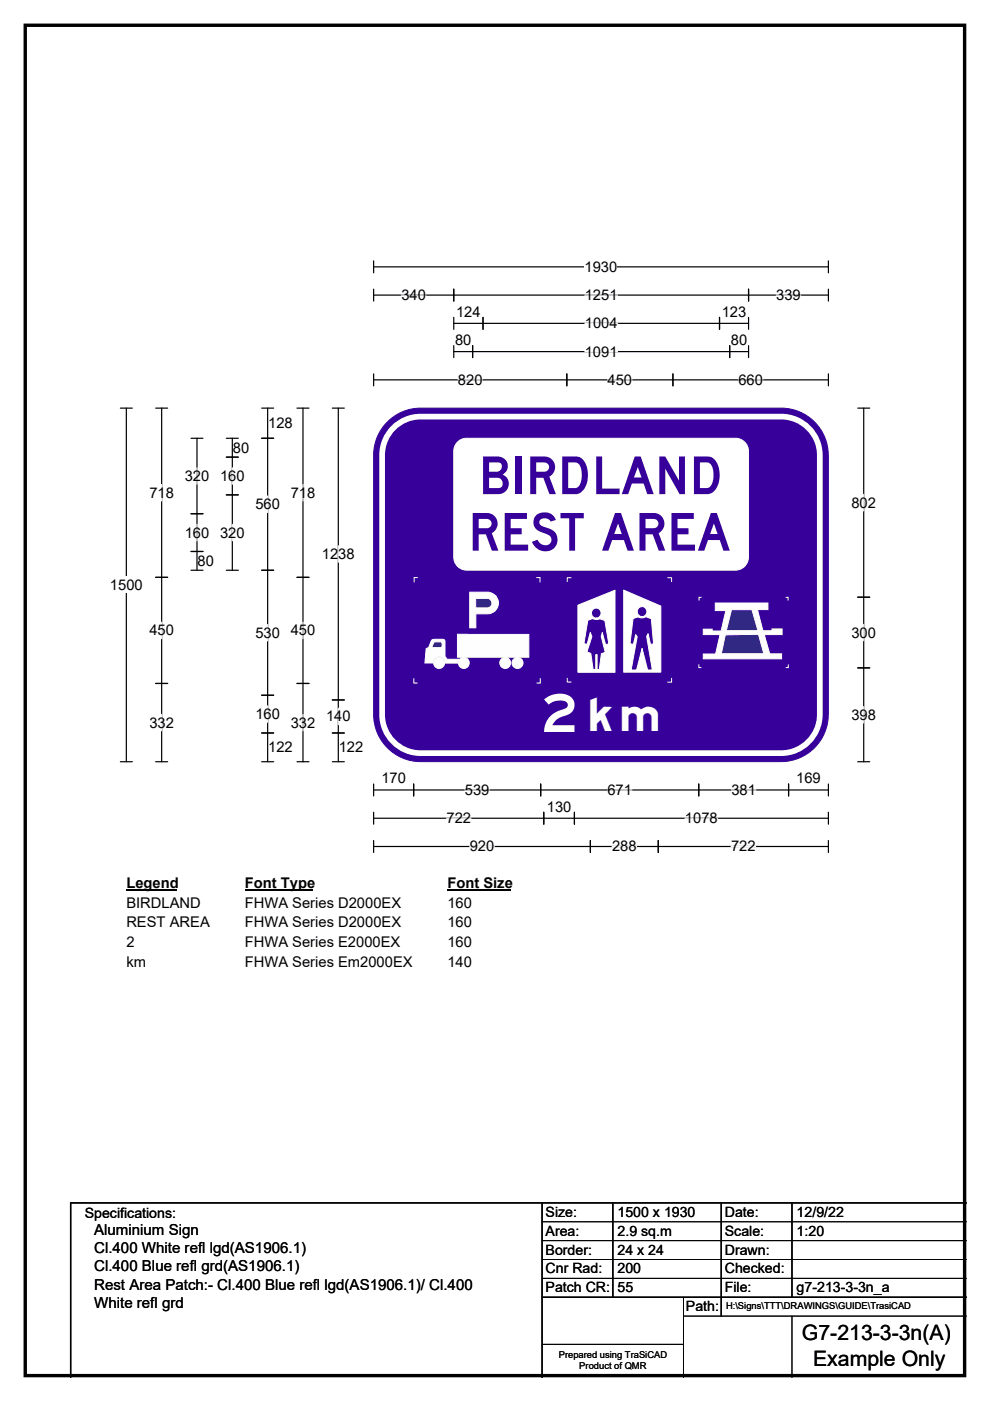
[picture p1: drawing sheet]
<svg xmlns="http://www.w3.org/2000/svg" width="210mm" height="297mm" viewBox="0 0 210 297" stroke-linecap="round" stroke-linejoin="round" font-family="sans-serif">
<path d="M5.4 5.4h199.2v286.3h-199.2z" fill="none" stroke="#000" stroke-width=".72"/>
<path d="M79.2 56.6h96.5M79.2 55.3v2.5M175.7 55.3v2.5" fill="none" stroke="#000" stroke-width=".25"/>
<path d="M124 54.8h6.9v3.5h-6.9z" fill="#fff"/>
<g fill="none" stroke="#000" stroke-width=".25">
<path d="M79.2 62.6h96.5M79.2 61.3v2.5M79.2 79.3v2.5M96.2 61.3v2.5M96.2 67.3v2.5M96.2 73.3v2.5M96.2 68.6h62.6M96.2 74.5h62.6M100.2 73.3v2.5M102.4 67.3v2.5M120.2 79.3v2.5M142.7 79.3v2.5"/>
<path d="M152.6 67.3v2.5M154.8 73.3v2.5M158.8 61.3v2.5M158.8 67.3v2.5M158.8 73.3v2.5M175.7 61.3v2.5M175.7 79.3v2.5M25.5 86.5h2.6M26.8 86.5v75M79.2 80.5h96.5M25.5 161.5h2.6M79.2 166.2v2.6"/>
<path d="M79.2 172.2v2.6M79.2 178.2v2.5M79.2 167.5h96.5M79.2 173.5h96.5M79.2 179.5h96.5M87.7 166.2v2.6M114.7 166.2v2.6M115.3 172.2v2.6M121.8 172.2v2.6M125.2 178.2v2.5M139.6 178.2v2.5M148.2 166.2v2.6"/>
<path d="M167.3 166.2v2.6M175.7 166.2v2.6M175.7 172.2v2.6M175.7 178.2v2.5"/>
</g>
<g fill="none" stroke="#fff" stroke-width=".25">
<path d="M85.1 62.6h5.2M124 62.6h7M124 74.5h7M124.1 68.6h6.9M164.6 62.6h5.2M97.1 80.5h5.2M128.9 80.5h5.2M156.6 80.5h5.2M94.7 173.5h5.2M98.6 167.5h5.2M99.6 179.5h5.2M128.8 167.5h5.2"/>
<path d="M129.8 179.5h5.2M145.3 173.5h6.9M155.1 179.5h5.2M155.1 167.5h5.2"/>
</g>
<path d="M23.3 122.3h7v3.5h-7z" fill="#fff"/>
<g fill="none" stroke="#000" stroke-width=".25">
<path d="M33 86.5h2.6M34.3 86.5v75M40.5 92.9h2.6M41.8 92.9v28M48 92.9h2.5M48 96.9h2.5M49.3 92.9v28M55.5 86.5h2.5M55.5 92.9h2.5M56.8 86.5v75M63 86.5h2.5M64.3 86.5v75"/>
<path d="M70.5 86.5h2.5M71.8 86.5v75M181.9 86.5h2.6M183.2 86.5v75M40.5 108.9h2.6M40.5 116.9h2.6M48 104.9h2.5M33 122.4h2.6M40.5 120.9h2.6M48 120.9h2.5M55.5 120.9h2.5M63 122.4h2.5"/>
<path d="M181.9 126.6h2.6M33 144.9h2.6M55.5 147.4h2.5M55.5 155.4h2.5M63 144.9h2.5M70.5 155.4h2.5M70.5 148.4h2.5M181.9 141.6h2.6M33 161.5h2.6M55.5 161.5h2.5M63 161.5h2.5M70.5 161.5h2.5"/>
<path d="M181.9 161.5h2.6"/>
</g>
<g fill="none" stroke="#fff" stroke-width=".25">
<path d="M41.8 99.2v3.5M49.3 99.2v3.5M34.3 102.7v3.5M41.8 111.2v3.5M49.3 111.2v3.5M56.8 105.2v3.5M64.3 102.7v3.5M71.8 115.7v3.5M183.2 104.8v3.5M34.3 131.9v3.5M56.8 132.4v3.5M64.3 131.9v3.5"/>
<path d="M183.2 132.4v3.4M34.3 151.5v3.4M56.8 149.6v3.6M64.3 151.5v3.4M71.8 150.2v3.4M183.2 149.8v3.5"/>
</g>
<path d="M26.8 185.5h10.7v3.5h-10.7z" fill="#fff"/>
<path d="M26.8 188.8h10.7" fill="none" stroke="#000" stroke-width=".32"/>
<path d="M51.9 185.5h14.4v3.5h-14.4z" fill="#fff"/>
<path d="M51.9 188.8h14.4" fill="none" stroke="#000" stroke-width=".32"/>
<path d="M94.9 185.5h13.5v3.5h-13.5z" fill="#fff"/>
<path d="M94.9 188.8h13.5" fill="none" stroke="#000" stroke-width=".32"/>
<g fill="#fff">
<path d="M26.8 189.7h15.7v3.4h-15.7z"/>
<path d="M51.9 189.7h33.1v3.4h-33.1z"/>
<path d="M94.9 189.7h5.2v3.4h-5.2z"/>
<path d="M26.8 193.8h17.6v3.5h-17.6z"/>
<path d="M51.9 193.8h33.1v3.5h-33.1z"/>
<path d="M94.9 193.8h5.2v3.5h-5.2z"/>
<path d="M26.8 198h1.7v3.5h-1.7z"/>
<path d="M51.9 198h32.9v3.5h-32.9z"/>
<path d="M94.9 198h5.2v3.5h-5.2z"/>
<path d="M26.8 202.2h4.1v3.5h-4.1z"/>
<path d="M51.9 202.2h35.5v3.5h-35.5z"/>
<path d="M94.9 202.2h5.2v3.5h-5.2z"/>
</g>
<path d="M82.6 89a9.9 9.9 0 0 1 6.6-2.5h76.5a10 10 0 0 1 10 10v55a10 10 0 0 1-10 10h-76.5a10 10 0 0 1-10-10v-55a9.9 9.9 0 0 1 3.4-7.5z" fill-rule="evenodd" fill="#37009b" stroke="#37009b" stroke-width=".21"/>
<path d="M83.4 90.7a8.1 8.1 0 0 1 5.8-2.4h76.5a8.2 8.2 0 0 1 8.2 8.2v55a8.2 8.2 0 0 1-8.2 8.2h-76.5a8.2 8.2 0 0 1-8.2-8.2v-55a8.1 8.1 0 0 1 2.4-5.8z" fill="none" stroke="#fff" stroke-width="1.2"/>
<path d="M122.6 128.3v14.2h7.9v-17.4zM132.3 125.1l7.9 3.4v14h-7.9zM125.4 130a1.05 1.05 0 0 0 2.1 0 1.05 1.05 0 0 0-2.1 0zM135.1 129.7a1.05 1.05 0 0 0 2.1 0 1.05 1.05 0 0 0-2.1 0zM124.7 131.5l-.9 5 .7 .1 .7-2.5 .3 .9-1 3.2 .8 .3 .5 3.4h.6v-3.1h.2v3.1h.5l.5-3.3 .8-.3-.9-3.3 .2-.9 .7 2.6 .7-.2-.8-4.9-1.1-.4-.9 .1-.6-.2zM134.3 131.1l1-.3 .9 .2 .8-.2 1.2 .4 .4 5.3-.6 .2-.5-2.3-.3 .5 1.2 7.1h-1l-1.2-4.5-1.2 4.5h-1.1l1.2-7-.3-.4-.5 2-.7-.1z" fill-rule="evenodd" fill="#fff"/>
<g fill="none" stroke="#fff" stroke-width=".21">
<path d="M121.1 122.5h-.8v.8M122.6 128.3l7.9-3.2v17.4h-7.9zM124.7 131.5l1-.4 .6 .2 .9-.1 1.1 .4 .8 4.9-.7 .2-.7-2.6-.2 .9 .9 3.3-.8 .3-.5 3.3h-.5v-3.1h-.2v3.1h-.6l-.5-3.4-.8-.3 1-3.2-.3-.9-.7 2.5-.7-.1zM132.3 125.1l7.9 3.4v14h-7.9zM134.3 131.1l1-.3 .9 .2 .8-.2 1.2 .4 .4 5.3-.6 .2-.5-2.3-.3 .5 1.2 7.1h-1l-1.2-4.5-1.2 4.5h-1.1l1.2-7-.3-.4-.5 2-.7-.1zM141.6 122.5h.9v.8M120.3 143.8v.8h.8M142.5 143.8v.8h-.9"/>
<circle cx="126.4" cy="130" r="1.04"/>
<circle cx="136.2" cy="129.7" r="1.04"/>
</g>
<path d="M148.8 126.7l-.5-.1v.7M148.2 140.9v.6h.6" fill="none" stroke="#fefefe" stroke-width=".21"/>
<path d="M151.7 127.8h11.2v1.4h-2.2l1.1 4.5h2l-.1-.3h2.2v1.2h-3.8l1.2 4h2.5v1.1h-16.6v-1h2.6l.9-4.1h-3.5v-1.2h1.8v.4h2l.9-4.3h-2.2z" fill-rule="evenodd" fill="#fefefe" stroke="#fefefe" stroke-width=".21"/>
<g fill="#302882" stroke="#fefefe" stroke-width=".21">
<path d="M155.2 129.3h4.3l1.3 4.4h-6.7z" fill-rule="evenodd"/>
<path d="M153.8 134.6l7.1-.1 1.1 4.1h-9z" fill-rule="evenodd"/>
</g>
<path d="M88.6 122.5l-.8-.1v1.1M113.7 122.5l.8-.1v1.1M166.6 126.7l.6-.1v.7M87.8 143.8v1h.8M114.6 143.8v1h-.8M167.2 140.9v.6h-.5" fill="none" stroke="#fefefe" stroke-width=".21"/>
<g fill="#fefefe" stroke="#fefefe" stroke-width=".21">
<path d="M91.7 135.6h2.5l.2 .3v3.3l.4 .6h2.5l-.3 .8h-2.6a1.31 1.31 0 0 0-1.3-1.4 1.31 1.31 0 0 0-1.3 1.4h-1.7l.3-3 .5-.4z" fill-rule="evenodd"/>
<circle cx="93.1" cy="140.6" r="1.17"/>
<circle cx="98.4" cy="140.6" r="1.16"/>
</g>
<path d="M92.1 136.2h1.5l.1 .9-.3 .2h-1.7v-.2z" fill-rule="evenodd" fill="#302882" stroke="#fefefe" stroke-width=".21"/>
<g fill="#fefefe" stroke="#fefefe" stroke-width=".21">
<path d="M97 134.5h15.2v4.8h-15.2z" fill-rule="evenodd"/>
<path d="M99.6 125.6l4-.1a2.3 2.3 0 0 1 2.1 2.4 2.3 2.3 0 0 1-2.2 2.2h-2.6v3h-1.3z" fill-rule="evenodd"/>
<circle cx="107.2" cy="140.6" r="1.16"/>
<circle cx="109.8" cy="140.6" r="1.17"/>
</g>
<path d="M100.9 126.9h2.6a1.01 1.01 0 0 1 .8 1 1.01 1.01 0 0 1-.9 1h-2.5z" fill-rule="evenodd" fill="#302882" stroke="#fefefe" stroke-width=".21"/>
<path d="M97.3 93.5l1.1-.5 .6-.1h57a2.76 2.76 0 0 1 2.7 2.8v22.4a2.77 2.77 0 0 1-2.7 2.8h-57a2.75 2.75 0 0 1-2.8-2.8v-22.4a2.73 2.73 0 0 1 1.1-2.2z" fill-rule="evenodd" fill="#fff" stroke="#fff" stroke-width=".21"/>
<path d="M115 255v37M130 255v20M153 255v24M168 255v20M205 255h-190v37M115 275h90" fill="none" stroke="#000" stroke-width=".3"/>
<path d="M115 259h90M115 263h90M115 267h90M115 271h90M145 279h60M145 275v17M168 279v13M115 285h30" fill="none" stroke="#000" stroke-width=".21"/>
<g font-size="11.1" fill="#37009b">
<text x="101.5" y="104.8">BIRDLAND</text>
<text x="99.3" y="116.8">REST AREA</text>
</g>
<text font-size="11.1" fill="#fff" x="114.9" y="155.2">2</text>
<text font-size="9.7" fill="#fff" x="123.8" y="155">km</text>
<g font-size="4.5">
<text x="170.1" y="284.2">G7-213-3-3n(A)</text>
<text x="172.5" y="289.6">Example Only</text>
</g>
<g font-size="3.2">
<text x="20" y="261.9">Aluminium Sign</text>
<text x="20" y="265.7">Cl.400 White refl lgd(AS1906.1)</text>
<text x="20" y="269.6">Cl.400 Blue refl grd(AS1906.1)</text>
<text x="20" y="273.4">Rest Area Patch:- Cl.400 Blue refl lgd(AS1906.1)/ Cl.400</text>
<text x="20" y="277.2">White refl grd</text>
</g>
<g font-size="3.1">
<text x="124" y="57.6">1930</text>
<text x="85.1" y="63.6">340</text>
<text x="124" y="63.6">1251</text>
<text x="164.6" y="63.6">339</text>
<text x="96.7" y="67.2">124</text>
<text x="124.1" y="69.6">1004</text>
<text x="153.1" y="67.2">123</text>
<text x="96.5" y="73.2">80</text>
<text x="124" y="75.6">1091</text>
<text x="155" y="73.2">80</text>
<text x="97.1" y="81.6">820</text>
<text x="128.9" y="81.6">450</text>
<text x="156.6" y="81.6">660</text>
<text x="49.4" y="96">80</text>
<text x="56.9" y="90.8">128</text>
<text x="39.2" y="102">320</text>
<text x="46.7" y="102">160</text>
<text x="31.7" y="105.5">718</text>
<text x="54.2" y="107.9">560</text>
<text x="61.7" y="105.5">718</text>
<text x="180.6" y="107.6">802</text>
<text x="39.2" y="114">160</text>
<text x="46.7" y="114">320</text>
<text x="41.9" y="120">80</text>
<text x="68.3" y="118.5">1238</text>
<text x="23.3" y="125.1">1500</text>
<text x="31.7" y="134.7">450</text>
<text x="54.2" y="135.2">530</text>
<text x="61.7" y="134.7">450</text>
<text x="180.6" y="135.2">300</text>
<text x="31.7" y="154.3">332</text>
<text x="54.2" y="152.4">160</text>
<text x="61.7" y="154.3">332</text>
<text x="69.2" y="153">140</text>
<text x="180.6" y="152.6">398</text>
<text x="56.9" y="159.5">122</text>
<text x="71.9" y="159.5">122</text>
<text x="80.9" y="166.1">170</text>
<text x="168.9" y="166.1">169</text>
<text x="98.6" y="168.6">539</text>
<text x="116" y="172.1">130</text>
<text x="128.8" y="168.6">671</text>
<text x="155.1" y="168.6">381</text>
<text x="94.7" y="174.5">722</text>
<text x="145.3" y="174.5">1078</text>
<text x="99.6" y="180.5">920</text>
<text x="129.8" y="180.5">288</text>
<text x="155.1" y="180.5">722</text>
<text x="26.8" y="188.3">Legend</text>
<text x="51.9" y="188.3">Font Type</text>
<text x="94.9" y="188.3">Font Size</text>
<text x="26.8" y="192.4">BIRDLAND</text>
<text x="26.8" y="196.6">REST AREA</text>
<text x="51.9" y="192.4">FHWA Series D2000EX</text>
<text x="51.9" y="196.6">FHWA Series D2000EX</text>
<text x="94.9" y="192.4">160</text>
<text x="94.9" y="196.6">160</text>
<text x="26.8" y="200.8">2</text>
<text x="51.9" y="200.8">FHWA Series E2000EX</text>
<text x="94.9" y="200.8">160</text>
<text x="26.8" y="205">km</text>
<text x="51.9" y="205">FHWA Series Em2000EX</text>
<text x="94.9" y="205">140</text>
</g>
<g font-size="3">
<text x="115.7" y="258">Size:</text>
<text x="131" y="258">1500 x 1930</text>
<text x="153.7" y="258">Date:</text>
<text x="169" y="258">12/9/22</text>
<text x="18" y="258.2">Specifications:</text>
<text x="115.7" y="262">Area:</text>
<text x="131" y="262">2.9 sq.m</text>
<text x="153.7" y="262">Scale:</text>
<text x="169" y="262">1:20</text>
<text x="115.7" y="266">Border:</text>
<text x="115.7" y="270">Cnr Rad:</text>
<text x="131" y="266">24 x 24</text>
<text x="131" y="270">200</text>
<text x="153.7" y="266">Drawn:</text>
<text x="153.7" y="270">Checked:</text>
<text x="115.7" y="274">Patch CR:</text>
<text x="131" y="274">55</text>
<text x="153.7" y="274">File:</text>
<text x="169" y="274">g7-213-3-3n_a</text>
<text x="145.5" y="278">Path:</text>
</g>
<g font-size="2">
<text x="154" y="277.6">H:\Signs\TTT\DRAWINGS\GUIDE\TrasiCAD</text>
<text x="118.5" y="287.8">Prepared using TraSiCAD</text>
<text x="122.9" y="290.2">Product of QMR</text>
</g>
</svg>
